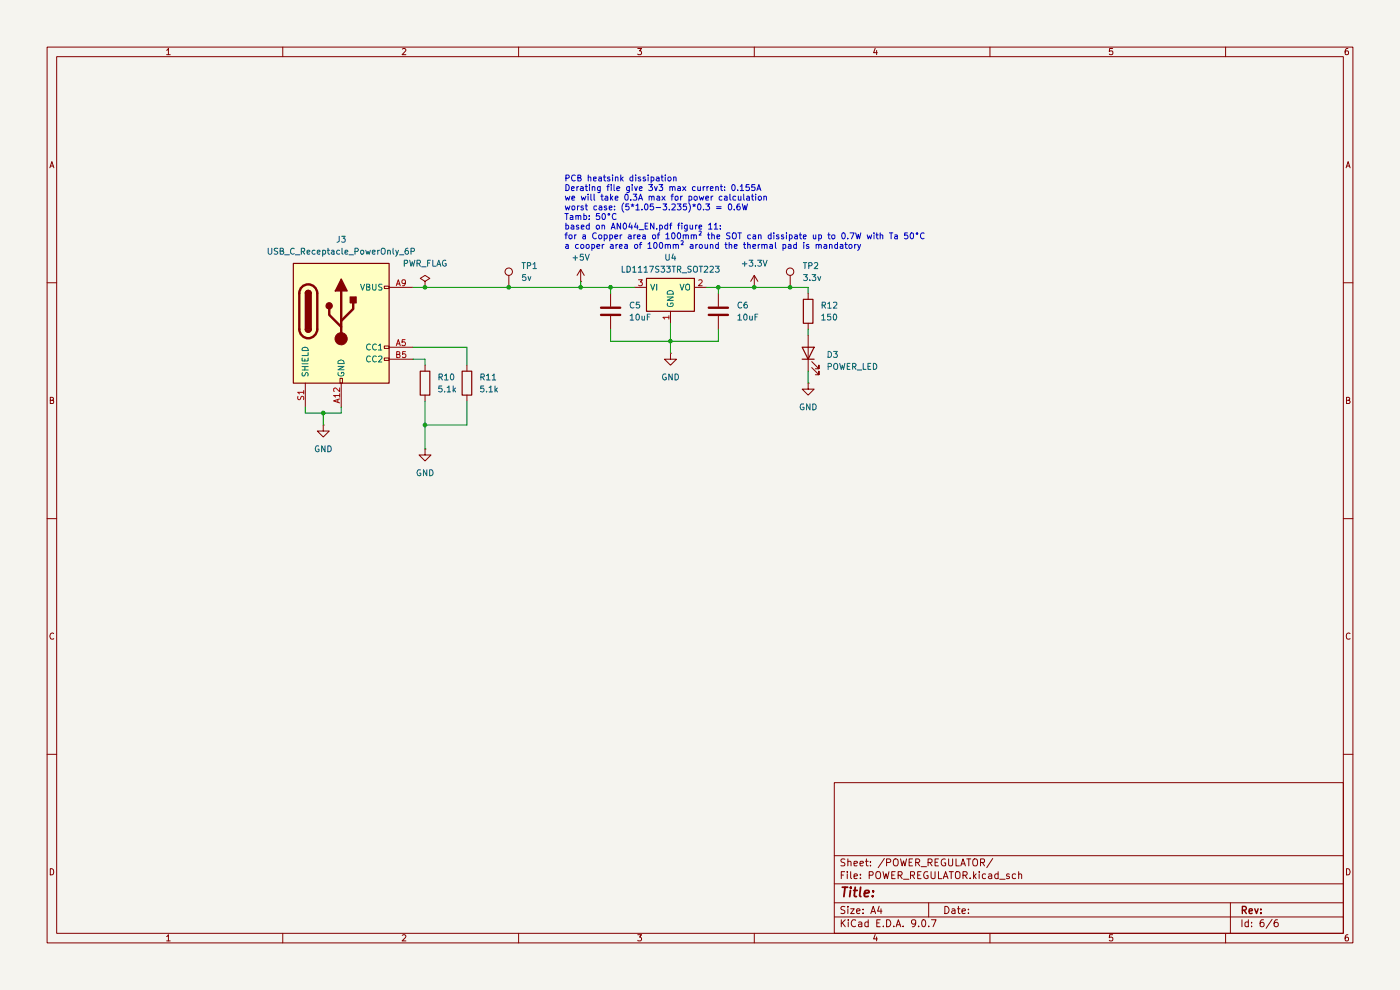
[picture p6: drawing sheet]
(kicad_sch
 (version 20250114)
 (generator "eeschema")
 (generator_version "9.0")
 (paper "A4")
 (lib_symbols
  (symbol "Connector:TestPoint"
   (pin_numbers (hide yes))
   (pin_names
    (offset 0.762) (hide yes)) (exclude_from_sim no) (in_bom yes) (on_board yes)
   (property "Reference" "TP" (at 0 6.858 0) (effects (font (size 1.27 1.27))))
   (property "Value" "TestPoint" (at 0 5.08 0) (effects (font (size 1.27 1.27))))
   (property "Footprint" "" (at 5.08 0 0) (effects (font (size 1.27 1.27)) (hide yes)))
   (property "Datasheet" "~" (at 5.08 0 0) (effects (font (size 1.27 1.27)) (hide yes)))
   (property "Description" "test point" (at 0 0 0) (effects (font (size 1.27 1.27)) (hide yes)))
   (symbol "TestPoint_0_1"
    (circle (center 0 3.302) (radius 0.762) (stroke (width 0) (type default)) (fill (type none))))
   (symbol "TestPoint_1_1"
    (pin passive line (at 0 0 90) (length 2.54) (name "1" (effects (font (size 1.27 1.27)))) (number "1" (effects (font (size 1.27 1.27))))))
   (embedded_fonts no))
  (symbol "Connector:USB_C_Receptacle_PowerOnly_6P"
   (pin_names
    (offset 1.016)) (exclude_from_sim no) (in_bom yes) (on_board yes)
   (property "Reference" "J" (at 0 16.51 0) (effects (font (size 1.27 1.27)) (justify bottom)))
   (property "Value" "USB_C_Receptacle_PowerOnly_6P" (at 0 13.97 0) (effects (font (size 1.27 1.27)) (justify bottom)))
   (property "Footprint" "" (at 3.81 2.54 0) (effects (font (size 1.27 1.27)) (hide yes)))
   (property "Datasheet" "https://www.usb.org/sites/default/files/documents/usb_type-c.zip" (at 0 0 0) (effects (font (size 1.27 1.27)) (hide yes)))
   (property "Description" "USB Power-Only 6P Type-C Receptacle connector" (at 0 0 0) (effects (font (size 1.27 1.27)) (hide yes)))
   (symbol "USB_C_Receptacle_PowerOnly_6P_0_0"
    (rectangle (start -0.254 -12.7) (end 0.254 -11.684) (stroke (width 0) (type default)) (fill (type none)))
    (rectangle (start 10.16 7.874) (end 9.144 7.366) (stroke (width 0) (type default)) (fill (type none)))
    (rectangle (start 10.16 -4.826) (end 9.144 -5.334) (stroke (width 0) (type default)) (fill (type none)))
    (rectangle (start 10.16 -7.366) (end 9.144 -7.874) (stroke (width 0) (type default)) (fill (type none))))
   (symbol "USB_C_Receptacle_PowerOnly_6P_0_1"
    (rectangle (start -10.16 12.7) (end 10.16 -12.7) (stroke (width 0.254) (type default)) (fill (type background)))
    (polyline (pts (xy -8.89 -1.27) (xy -8.89 6.35)) (stroke (width 0.508) (type default)) (fill (type none)))
    (rectangle (start -7.62 -1.27) (end -6.35 6.35) (stroke (width 0.254) (type default)) (fill (type outline)))
    (arc (start -7.62 6.35) (mid -6.985 6.9823) (end -6.35 6.35) (stroke (width 0.254) (type default)) (fill (type none)))
    (arc (start -7.62 6.35) (mid -6.985 6.9823) (end -6.35 6.35) (stroke (width 0.254) (type default)) (fill (type outline)))
    (arc (start -8.89 6.35) (mid -6.985 8.2467) (end -5.08 6.35) (stroke (width 0.508) (type default)) (fill (type none)))
    (arc (start -5.08 -1.27) (mid -6.985 -3.1667) (end -8.89 -1.27) (stroke (width 0.508) (type default)) (fill (type none)))
    (arc (start -6.35 -1.27) (mid -6.985 -1.9023) (end -7.62 -1.27) (stroke (width 0.254) (type default)) (fill (type none)))
    (arc (start -6.35 -1.27) (mid -6.985 -1.9023) (end -7.62 -1.27) (stroke (width 0.254) (type default)) (fill (type outline)))
    (polyline (pts (xy -5.08 6.35) (xy -5.08 -1.27)) (stroke (width 0.508) (type default)) (fill (type none)))
    (circle (center -2.54 3.683) (radius 0.635) (stroke (width 0.254) (type default)) (fill (type outline)))
    (polyline (pts (xy -1.27 6.858) (xy 0 9.398) (xy 1.27 6.858) (xy -1.27 6.858)) (stroke (width 0.254) (type default)) (fill (type outline)))
    (polyline (pts (xy 0 0.508) (xy 2.54 3.048) (xy 2.54 4.318)) (stroke (width 0.508) (type default)) (fill (type none)))
    (polyline (pts (xy 0 -0.762) (xy -2.54 1.778) (xy -2.54 3.048)) (stroke (width 0.508) (type default)) (fill (type none)))
    (polyline (pts (xy 0 -3.302) (xy 0 6.858)) (stroke (width 0.508) (type default)) (fill (type none)))
    (circle (center 0 -3.302) (radius 1.27) (stroke (width 0) (type default)) (fill (type outline)))
    (rectangle (start 1.905 4.318) (end 3.175 5.588) (stroke (width 0.254) (type default)) (fill (type outline))))
   (symbol "USB_C_Receptacle_PowerOnly_6P_1_1"
    (pin passive line (at -7.62 -17.78 90) (length 5.08) (name "SHIELD" (effects (font (size 1.27 1.27)))) (number "S1" (effects (font (size 1.27 1.27)))))
    (pin passive line (at 0 -17.78 90) (length 5.08) (name "GND" (effects (font (size 1.27 1.27)))) (number "A12" (effects (font (size 1.27 1.27)))))
    (pin passive line (at 0 -17.78 90) (length 5.08) (hide yes) (name "GND" (effects (font (size 1.27 1.27)))) (number "B12" (effects (font (size 1.27 1.27)))))
    (pin passive line (at 15.24 7.62 180) (length 5.08) (name "VBUS" (effects (font (size 1.27 1.27)))) (number "A9" (effects (font (size 1.27 1.27)))))
    (pin passive line (at 15.24 7.62 180) (length 5.08) (hide yes) (name "VBUS" (effects (font (size 1.27 1.27)))) (number "B9" (effects (font (size 1.27 1.27)))))
    (pin bidirectional line (at 15.24 -5.08 180) (length 5.08) (name "CC1" (effects (font (size 1.27 1.27)))) (number "A5" (effects (font (size 1.27 1.27)))))
    (pin bidirectional line (at 15.24 -7.62 180) (length 5.08) (name "CC2" (effects (font (size 1.27 1.27)))) (number "B5" (effects (font (size 1.27 1.27))))))
   (embedded_fonts no))
  (symbol "Device:C"
   (pin_numbers (hide yes))
   (pin_names
    (offset 0.254)) (exclude_from_sim no) (in_bom yes) (on_board yes)
   (property "Reference" "C" (at 0.635 2.54 0) (effects (font (size 1.27 1.27)) (justify left)))
   (property "Value" "C" (at 0.635 -2.54 0) (effects (font (size 1.27 1.27)) (justify left)))
   (property "Footprint" "" (at 0.9652 -3.81 0) (effects (font (size 1.27 1.27)) (hide yes)))
   (property "Datasheet" "~" (at 0 0 0) (effects (font (size 1.27 1.27)) (hide yes)))
   (property "Description" "Unpolarized capacitor" (at 0 0 0) (effects (font (size 1.27 1.27)) (hide yes)))
   (symbol "C_0_1"
    (polyline (pts (xy -2.032 0.762) (xy 2.032 0.762)) (stroke (width 0.508) (type default)) (fill (type none)))
    (polyline (pts (xy -2.032 -0.762) (xy 2.032 -0.762)) (stroke (width 0.508) (type default)) (fill (type none))))
   (symbol "C_1_1"
    (pin passive line (at 0 3.81 270) (length 2.794) (name "~" (effects (font (size 1.27 1.27)))) (number "1" (effects (font (size 1.27 1.27)))))
    (pin passive line (at 0 -3.81 90) (length 2.794) (name "~" (effects (font (size 1.27 1.27)))) (number "2" (effects (font (size 1.27 1.27))))))
   (embedded_fonts no))
  (symbol "Device:LED"
   (pin_numbers (hide yes))
   (pin_names
    (offset 1.016) (hide yes)) (exclude_from_sim no) (in_bom yes) (on_board yes)
   (property "Reference" "D" (at 0 2.54 0) (effects (font (size 1.27 1.27))))
   (property "Value" "LED" (at 0 -2.54 0) (effects (font (size 1.27 1.27))))
   (property "Footprint" "" (at 0 0 0) (effects (font (size 1.27 1.27)) (hide yes)))
   (property "Datasheet" "~" (at 0 0 0) (effects (font (size 1.27 1.27)) (hide yes)))
   (property "Description" "Light emitting diode" (at 0 0 0) (effects (font (size 1.27 1.27)) (hide yes)))
   (property "Sim.Pins" "1=K 2=A" (at 0 0 0) (effects (font (size 1.27 1.27)) (hide yes)))
   (symbol "LED_0_1"
    (polyline (pts (xy -3.048 -0.762) (xy -4.572 -2.286) (xy -3.81 -2.286) (xy -4.572 -2.286) (xy -4.572 -1.524)) (stroke (width 0) (type default)) (fill (type none)))
    (polyline (pts (xy -1.778 -0.762) (xy -3.302 -2.286) (xy -2.54 -2.286) (xy -3.302 -2.286) (xy -3.302 -1.524)) (stroke (width 0) (type default)) (fill (type none)))
    (polyline (pts (xy -1.27 0) (xy 1.27 0)) (stroke (width 0) (type default)) (fill (type none)))
    (polyline (pts (xy -1.27 -1.27) (xy -1.27 1.27)) (stroke (width 0.254) (type default)) (fill (type none)))
    (polyline (pts (xy 1.27 -1.27) (xy 1.27 1.27) (xy -1.27 0) (xy 1.27 -1.27)) (stroke (width 0.254) (type default)) (fill (type none))))
   (symbol "LED_1_1"
    (pin passive line (at -3.81 0 0) (length 2.54) (name "K" (effects (font (size 1.27 1.27)))) (number "1" (effects (font (size 1.27 1.27)))))
    (pin passive line (at 3.81 0 180) (length 2.54) (name "A" (effects (font (size 1.27 1.27)))) (number "2" (effects (font (size 1.27 1.27))))))
   (embedded_fonts no))
  (symbol "Device:R"
   (pin_numbers (hide yes))
   (pin_names
    (offset 0)) (exclude_from_sim no) (in_bom yes) (on_board yes)
   (property "Reference" "R" (at 2.032 0 90) (effects (font (size 1.27 1.27))))
   (property "Value" "R" (at 0 0 90) (effects (font (size 1.27 1.27))))
   (property "Footprint" "" (at -1.778 0 90) (effects (font (size 1.27 1.27)) (hide yes)))
   (property "Datasheet" "~" (at 0 0 0) (effects (font (size 1.27 1.27)) (hide yes)))
   (property "Description" "Resistor" (at 0 0 0) (effects (font (size 1.27 1.27)) (hide yes)))
   (symbol "R_0_1"
    (rectangle (start -1.016 -2.54) (end 1.016 2.54) (stroke (width 0.254) (type default)) (fill (type none))))
   (symbol "R_1_1"
    (pin passive line (at 0 3.81 270) (length 1.27) (name "~" (effects (font (size 1.27 1.27)))) (number "1" (effects (font (size 1.27 1.27)))))
    (pin passive line (at 0 -3.81 90) (length 1.27) (name "~" (effects (font (size 1.27 1.27)))) (number "2" (effects (font (size 1.27 1.27))))))
   (embedded_fonts no))
  (symbol "Regulator_Linear:LD1117S33TR_SOT223" (exclude_from_sim no) (in_bom yes) (on_board yes)
   (property "Reference" "U" (at -3.81 3.175 0) (effects (font (size 1.27 1.27))))
   (property "Value" "LD1117S33TR_SOT223" (at 0 3.175 0) (effects (font (size 1.27 1.27)) (justify left)))
   (property "Footprint" "Package_TO_SOT_SMD:SOT-223-3_TabPin2" (at 0 5.08 0) (effects (font (size 1.27 1.27)) (hide yes)))
   (property "Datasheet" "http://www.st.com/st-web-ui/static/active/en/resource/technical/document/datasheet/CD00000544.pdf" (at 2.54 -6.35 0) (effects (font (size 1.27 1.27)) (hide yes)))
   (property "Description" "800mA Fixed Low Drop Positive Voltage Regulator, Fixed Output 3.3V, SOT-223" (at 0 0 0) (effects (font (size 1.27 1.27)) (hide yes)))
   (symbol "LD1117S33TR_SOT223_0_1"
    (rectangle (start -5.08 -5.08) (end 5.08 1.905) (stroke (width 0.254) (type default)) (fill (type background))))
   (symbol "LD1117S33TR_SOT223_1_1"
    (pin power_in line (at -7.62 0 0) (length 2.54) (name "VI" (effects (font (size 1.27 1.27)))) (number "3" (effects (font (size 1.27 1.27)))))
    (pin power_in line (at 0 -7.62 90) (length 2.54) (name "GND" (effects (font (size 1.27 1.27)))) (number "1" (effects (font (size 1.27 1.27)))))
    (pin power_out line (at 7.62 0 180) (length 2.54) (name "VO" (effects (font (size 1.27 1.27)))) (number "2" (effects (font (size 1.27 1.27))))))
   (embedded_fonts no))
  (symbol "power:+3.3V"
   (power)
   (pin_numbers (hide yes))
   (pin_names
    (offset 0) (hide yes)) (exclude_from_sim no) (in_bom yes) (on_board yes)
   (property "Reference" "#PWR" (at 0 -3.81 0) (effects (font (size 1.27 1.27)) (hide yes)))
   (property "Value" "+3.3V" (at 0 3.556 0) (effects (font (size 1.27 1.27))))
   (property "Footprint" "" (at 0 0 0) (effects (font (size 1.27 1.27)) (hide yes)))
   (property "Datasheet" "" (at 0 0 0) (effects (font (size 1.27 1.27)) (hide yes)))
   (property "Description" "Power symbol creates a global label with name \"+3.3V\"" (at 0 0 0) (effects (font (size 1.27 1.27)) (hide yes)))
   (symbol "+3.3V_0_1"
    (polyline (pts (xy -0.762 1.27) (xy 0 2.54)) (stroke (width 0) (type default)) (fill (type none)))
    (polyline (pts (xy 0 2.54) (xy 0.762 1.27)) (stroke (width 0) (type default)) (fill (type none)))
    (polyline (pts (xy 0 0) (xy 0 2.54)) (stroke (width 0) (type default)) (fill (type none))))
   (symbol "+3.3V_1_1"
    (pin power_in line (at 0 0 90) (length 0) (name "~" (effects (font (size 1.27 1.27)))) (number "1" (effects (font (size 1.27 1.27))))))
   (embedded_fonts no))
  (symbol "power:+5V"
   (power)
   (pin_numbers (hide yes))
   (pin_names
    (offset 0) (hide yes)) (exclude_from_sim no) (in_bom yes) (on_board yes)
   (property "Reference" "#PWR" (at 0 -3.81 0) (effects (font (size 1.27 1.27)) (hide yes)))
   (property "Value" "+5V" (at 0 3.556 0) (effects (font (size 1.27 1.27))))
   (property "Footprint" "" (at 0 0 0) (effects (font (size 1.27 1.27)) (hide yes)))
   (property "Datasheet" "" (at 0 0 0) (effects (font (size 1.27 1.27)) (hide yes)))
   (property "Description" "Power symbol creates a global label with name \"+5V\"" (at 0 0 0) (effects (font (size 1.27 1.27)) (hide yes)))
   (symbol "+5V_0_1"
    (polyline (pts (xy -0.762 1.27) (xy 0 2.54)) (stroke (width 0) (type default)) (fill (type none)))
    (polyline (pts (xy 0 2.54) (xy 0.762 1.27)) (stroke (width 0) (type default)) (fill (type none)))
    (polyline (pts (xy 0 0) (xy 0 2.54)) (stroke (width 0) (type default)) (fill (type none))))
   (symbol "+5V_1_1"
    (pin power_in line (at 0 0 90) (length 0) (name "~" (effects (font (size 1.27 1.27)))) (number "1" (effects (font (size 1.27 1.27))))))
   (embedded_fonts no))
  (symbol "power:GND"
   (power)
   (pin_numbers (hide yes))
   (pin_names
    (offset 0) (hide yes)) (exclude_from_sim no) (in_bom yes) (on_board yes)
   (property "Reference" "#PWR" (at 0 -6.35 0) (effects (font (size 1.27 1.27)) (hide yes)))
   (property "Value" "GND" (at 0 -3.81 0) (effects (font (size 1.27 1.27))))
   (property "Footprint" "" (at 0 0 0) (effects (font (size 1.27 1.27)) (hide yes)))
   (property "Datasheet" "" (at 0 0 0) (effects (font (size 1.27 1.27)) (hide yes)))
   (property "Description" "Power symbol creates a global label with name \"GND\" , ground" (at 0 0 0) (effects (font (size 1.27 1.27)) (hide yes)))
   (symbol "GND_0_1"
    (polyline (pts (xy 0 0) (xy 0 -1.27) (xy 1.27 -1.27) (xy 0 -2.54) (xy -1.27 -1.27) (xy 0 -1.27)) (stroke (width 0) (type default)) (fill (type none))))
   (symbol "GND_1_1"
    (pin power_in line (at 0 0 270) (length 0) (name "~" (effects (font (size 1.27 1.27)))) (number "1" (effects (font (size 1.27 1.27))))))
   (embedded_fonts no))
  (symbol "power:PWR_FLAG"
   (power)
   (pin_numbers (hide yes))
   (pin_names
    (offset 0) (hide yes)) (exclude_from_sim no) (in_bom yes) (on_board yes)
   (property "Reference" "#FLG" (at 0 1.905 0) (effects (font (size 1.27 1.27)) (hide yes)))
   (property "Value" "PWR_FLAG" (at 0 3.81 0) (effects (font (size 1.27 1.27))))
   (property "Footprint" "" (at 0 0 0) (effects (font (size 1.27 1.27)) (hide yes)))
   (property "Datasheet" "~" (at 0 0 0) (effects (font (size 1.27 1.27)) (hide yes)))
   (property "Description" "Special symbol for telling ERC where power comes from" (at 0 0 0) (effects (font (size 1.27 1.27)) (hide yes)))
   (symbol "PWR_FLAG_0_0"
    (pin power_out line (at 0 0 90) (length 0) (name "~" (effects (font (size 1.27 1.27)))) (number "1" (effects (font (size 1.27 1.27))))))
   (symbol "PWR_FLAG_0_1"
    (polyline (pts (xy 0 0) (xy 0 1.27) (xy -1.016 1.905) (xy 0 2.54) (xy 1.016 1.905) (xy 0 1.27)) (stroke (width 0) (type default)) (fill (type none))))
   (embedded_fonts no)))
 (text "PCB heatsink dissipation\nDerating file give 3v3 max current: 0.155A\nwe will take 0.3A max for power calculation\nworst case: (5*1.05-3.235)*0.3 = 0.6W\nTamb: 50°C\nbased on AN044_EN.pdf figure 11:\nfor a Copper area of 100mm² the SOT can dissipate up to 0.7W with Ta 50°C\na cooper area of 100mm² around the thermal pad is mandatory\n"
  (exclude_from_sim no)
  (at 119.634 45.212 0)
  (effects (font (size 1.27 1.27)) (justify left)))
 (junction
  (at 90.17 60.96)
  (diameter 0)
  (color 0 0 0 0))
 (junction
  (at 152.4 60.96)
  (diameter 0)
  (color 0 0 0 0))
 (junction
  (at 123.19 60.96)
  (diameter 0)
  (color 0 0 0 0))
 (junction
  (at 129.54 60.96)
  (diameter 0)
  (color 0 0 0 0))
 (junction
  (at 90.17 90.17)
  (diameter 0)
  (color 0 0 0 0))
 (junction
  (at 107.95 60.96)
  (diameter 0)
  (color 0 0 0 0))
 (junction
  (at 160.02 60.96)
  (diameter 0)
  (color 0 0 0 0))
 (junction
  (at 167.64 60.96)
  (diameter 0)
  (color 0 0 0 0))
 (junction
  (at 68.58 87.63)
  (diameter 0)
  (color 0 0 0 0))
 (junction
  (at 142.24 72.39)
  (diameter 0)
  (color 0 0 0 0))
 (wire
  (pts (xy 107.95 60.96) (xy 123.19 60.96))
  (stroke (width 0) (type default)))
 (wire
  (pts (xy 64.77 86.36) (xy 64.77 87.63))
  (stroke (width 0) (type default)))
 (wire
  (pts (xy 90.17 85.09) (xy 90.17 90.17))
  (stroke (width 0) (type default)))
 (wire
  (pts (xy 167.64 60.96) (xy 171.45 60.96))
  (stroke (width 0) (type default)))
 (wire
  (pts (xy 149.86 60.96) (xy 152.4 60.96))
  (stroke (width 0) (type default)))
 (wire
  (pts (xy 87.63 73.66) (xy 99.06 73.66))
  (stroke (width 0) (type default)))
 (wire
  (pts (xy 152.4 60.96) (xy 152.4 62.23))
  (stroke (width 0) (type default)))
 (wire
  (pts (xy 160.02 60.96) (xy 167.64 60.96))
  (stroke (width 0) (type default)))
 (wire
  (pts (xy 129.54 60.96) (xy 129.54 62.23))
  (stroke (width 0) (type default)))
 (wire
  (pts (xy 129.54 69.85) (xy 129.54 72.39))
  (stroke (width 0) (type default)))
 (wire
  (pts (xy 152.4 69.85) (xy 152.4 72.39))
  (stroke (width 0) (type default)))
 (wire
  (pts (xy 87.63 76.2) (xy 90.17 76.2))
  (stroke (width 0) (type default)))
 (wire
  (pts (xy 123.19 59.69) (xy 123.19 60.96))
  (stroke (width 0) (type default)))
 (wire
  (pts (xy 152.4 60.96) (xy 160.02 60.96))
  (stroke (width 0) (type default)))
 (wire
  (pts (xy 142.24 72.39) (xy 142.24 74.93))
  (stroke (width 0) (type default)))
 (wire
  (pts (xy 99.06 73.66) (xy 99.06 77.47))
  (stroke (width 0) (type default)))
 (wire
  (pts (xy 129.54 72.39) (xy 142.24 72.39))
  (stroke (width 0) (type default)))
 (wire
  (pts (xy 90.17 60.96) (xy 107.95 60.96))
  (stroke (width 0) (type default)))
 (wire
  (pts (xy 68.58 87.63) (xy 68.58 90.17))
  (stroke (width 0) (type default)))
 (wire
  (pts (xy 129.54 60.96) (xy 134.62 60.96))
  (stroke (width 0) (type default)))
 (wire
  (pts (xy 142.24 68.58) (xy 142.24 72.39))
  (stroke (width 0) (type default)))
 (wire
  (pts (xy 171.45 69.85) (xy 171.45 71.12))
  (stroke (width 0) (type default)))
 (wire
  (pts (xy 123.19 60.96) (xy 129.54 60.96))
  (stroke (width 0) (type default)))
 (wire
  (pts (xy 64.77 87.63) (xy 68.58 87.63))
  (stroke (width 0) (type default)))
 (wire
  (pts (xy 90.17 90.17) (xy 90.17 95.25))
  (stroke (width 0) (type default)))
 (wire
  (pts (xy 171.45 60.96) (xy 171.45 62.23))
  (stroke (width 0) (type default)))
 (wire
  (pts (xy 87.63 60.96) (xy 90.17 60.96))
  (stroke (width 0) (type default)))
 (wire
  (pts (xy 72.39 86.36) (xy 72.39 87.63))
  (stroke (width 0) (type default)))
 (wire
  (pts (xy 171.45 78.74) (xy 171.45 81.28))
  (stroke (width 0) (type default)))
 (wire
  (pts (xy 90.17 76.2) (xy 90.17 77.47))
  (stroke (width 0) (type default)))
 (wire
  (pts (xy 99.06 85.09) (xy 99.06 90.17))
  (stroke (width 0) (type default)))
 (wire
  (pts (xy 142.24 72.39) (xy 152.4 72.39))
  (stroke (width 0) (type default)))
 (wire
  (pts (xy 99.06 90.17) (xy 90.17 90.17))
  (stroke (width 0) (type default)))
 (wire
  (pts (xy 72.39 87.63) (xy 68.58 87.63))
  (stroke (width 0) (type default)))
 (symbol
  (lib_id "power:GND")
  (at 171.45 81.28 0)
  (unit 1)
  (exclude_from_sim no)
  (in_bom yes)
  (on_board yes)
  (dnp no)
  (fields_autoplaced yes)
  (property "Reference" "#PWR026" (at 171.45 87.63 0) (effects (font (size 1.27 1.27)) (hide yes)))
  (property "Value" "GND" (at 171.45 86.36 0) (effects (font (size 1.27 1.27))))
  (property "Footprint" "" (at 171.45 81.28 0) (effects (font (size 1.27 1.27)) (hide yes)))
  (property "Datasheet" "" (at 171.45 81.28 0) (effects (font (size 1.27 1.27)) (hide yes)))
  (property "Description" "Power symbol creates a global label with name \"GND\" , ground" (at 171.45 81.28 0) (effects (font (size 1.27 1.27)) (hide yes)))
  (pin "1"))
 (symbol
  (lib_id "power:GND")
  (at 90.17 95.25 0)
  (unit 1)
  (exclude_from_sim no)
  (in_bom yes)
  (on_board yes)
  (dnp no)
  (fields_autoplaced yes)
  (property "Reference" "#PWR022" (at 90.17 101.6 0) (effects (font (size 1.27 1.27)) (hide yes)))
  (property "Value" "GND" (at 90.17 100.33 0) (effects (font (size 1.27 1.27))))
  (property "Footprint" "" (at 90.17 95.25 0) (effects (font (size 1.27 1.27)) (hide yes)))
  (property "Datasheet" "" (at 90.17 95.25 0) (effects (font (size 1.27 1.27)) (hide yes)))
  (property "Description" "Power symbol creates a global label with name \"GND\" , ground" (at 90.17 95.25 0) (effects (font (size 1.27 1.27)) (hide yes)))
  (pin "1"))
 (symbol
  (lib_id "power:PWR_FLAG")
  (at 90.17 60.96 0)
  (unit 1)
  (exclude_from_sim no)
  (in_bom yes)
  (on_board yes)
  (dnp no)
  (fields_autoplaced yes)
  (property "Reference" "#FLG01" (at 90.17 59.055 0) (effects (font (size 1.27 1.27)) (hide yes)))
  (property "Value" "PWR_FLAG" (at 90.17 55.88 0) (effects (font (size 1.27 1.27))))
  (property "Footprint" "" (at 90.17 60.96 0) (effects (font (size 1.27 1.27)) (hide yes)))
  (property "Datasheet" "~" (at 90.17 60.96 0) (effects (font (size 1.27 1.27)) (hide yes)))
  (property "Description" "Special symbol for telling ERC where power comes from" (at 90.17 60.96 0) (effects (font (size 1.27 1.27)) (hide yes)))
  (pin "1"))
 (symbol
  (lib_id "power:+3.3V")
  (at 160.02 60.96 0)
  (unit 1)
  (exclude_from_sim no)
  (in_bom yes)
  (on_board yes)
  (dnp no)
  (fields_autoplaced yes)
  (property "Reference" "#PWR025" (at 160.02 64.77 0) (effects (font (size 1.27 1.27)) (hide yes)))
  (property "Value" "+3.3V" (at 160.02 55.88 0) (effects (font (size 1.27 1.27))))
  (property "Footprint" "" (at 160.02 60.96 0) (effects (font (size 1.27 1.27)) (hide yes)))
  (property "Datasheet" "" (at 160.02 60.96 0) (effects (font (size 1.27 1.27)) (hide yes)))
  (property "Description" "Power symbol creates a global label with name \"+3.3V\"" (at 160.02 60.96 0) (effects (font (size 1.27 1.27)) (hide yes)))
  (pin "1"))
 (symbol
  (lib_id "Device:C")
  (at 152.4 66.04 0)
  (unit 1)
  (exclude_from_sim no)
  (in_bom yes)
  (on_board yes)
  (dnp no)
  (fields_autoplaced yes)
  (property "Reference" "C6" (at 156.21 64.7699 0) (effects (font (size 1.27 1.27)) (justify left)))
  (property "Value" "10uF" (at 156.21 67.3099 0) (effects (font (size 1.27 1.27)) (justify left)))
  (property "Footprint" "Capacitor_SMD:C_0805_2012Metric_Pad1.18x1.45mm_HandSolder" (at 153.3652 69.85 0) (effects (font (size 1.27 1.27)) (hide yes)))
  (property "Datasheet" "~" (at 152.4 66.04 0) (effects (font (size 1.27 1.27)) (hide yes)))
  (property "Description" "Unpolarized capacitor" (at 152.4 66.04 0) (effects (font (size 1.27 1.27)) (hide yes)))
  (pin "1")
  (pin "2"))
 (symbol
  (lib_id "Device:R")
  (at 171.45 66.04 180)
  (unit 1)
  (exclude_from_sim no)
  (in_bom yes)
  (on_board yes)
  (dnp no)
  (fields_autoplaced yes)
  (property "Reference" "R12" (at 173.99 64.7699 0) (effects (font (size 1.27 1.27)) (justify right)))
  (property "Value" "150" (at 173.99 67.3099 0) (effects (font (size 1.27 1.27)) (justify right)))
  (property "Footprint" "Resistor_SMD:R_0805_2012Metric_Pad1.20x1.40mm_HandSolder" (at 173.228 66.04 90) (effects (font (size 1.27 1.27)) (hide yes)))
  (property "Datasheet" "~" (at 171.45 66.04 0) (effects (font (size 1.27 1.27)) (hide yes)))
  (property "Description" "Resistor" (at 171.45 66.04 0) (effects (font (size 1.27 1.27)) (hide yes)))
  (pin "1")
  (pin "2"))
 (symbol
  (lib_id "Device:R")
  (at 90.17 81.28 0)
  (unit 1)
  (exclude_from_sim no)
  (in_bom yes)
  (on_board yes)
  (dnp no)
  (fields_autoplaced yes)
  (property "Reference" "R10" (at 92.71 80.0099 0) (effects (font (size 1.27 1.27)) (justify left)))
  (property "Value" "5.1k" (at 92.71 82.5499 0) (effects (font (size 1.27 1.27)) (justify left)))
  (property "Footprint" "Resistor_SMD:R_0805_2012Metric_Pad1.20x1.40mm_HandSolder" (at 88.392 81.28 90) (effects (font (size 1.27 1.27)) (hide yes)))
  (property "Datasheet" "~" (at 90.17 81.28 0) (effects (font (size 1.27 1.27)) (hide yes)))
  (property "Description" "Resistor" (at 90.17 81.28 0) (effects (font (size 1.27 1.27)) (hide yes)))
  (pin "1")
  (pin "2"))
 (symbol
  (lib_id "Device:R")
  (at 99.06 81.28 0)
  (unit 1)
  (exclude_from_sim no)
  (in_bom yes)
  (on_board yes)
  (dnp no)
  (fields_autoplaced yes)
  (property "Reference" "R11" (at 101.6 80.0099 0) (effects (font (size 1.27 1.27)) (justify left)))
  (property "Value" "5.1k" (at 101.6 82.5499 0) (effects (font (size 1.27 1.27)) (justify left)))
  (property "Footprint" "Resistor_SMD:R_0805_2012Metric_Pad1.20x1.40mm_HandSolder" (at 97.282 81.28 90) (effects (font (size 1.27 1.27)) (hide yes)))
  (property "Datasheet" "~" (at 99.06 81.28 0) (effects (font (size 1.27 1.27)) (hide yes)))
  (property "Description" "Resistor" (at 99.06 81.28 0) (effects (font (size 1.27 1.27)) (hide yes)))
  (pin "1")
  (pin "2"))
 (symbol
  (lib_id "Connector:USB_C_Receptacle_PowerOnly_6P")
  (at 72.39 68.58 0)
  (unit 1)
  (exclude_from_sim no)
  (in_bom yes)
  (on_board yes)
  (dnp no)
  (fields_autoplaced yes)
  (property "Reference" "J3" (at 72.39 50.8 0) (effects (font (size 1.27 1.27))))
  (property "Value" "USB_C_Receptacle_PowerOnly_6P" (at 72.39 53.34 0) (effects (font (size 1.27 1.27))))
  (property "Footprint" "Connector_USB:USB_C_Receptacle_GCT_USB4125-xx-x-0190_6P_TopMnt_Horizontal" (at 76.2 66.04 0) (effects (font (size 1.27 1.27)) (hide yes)))
  (property "Datasheet" "https://www.usb.org/sites/default/files/documents/usb_type-c.zip" (at 72.39 68.58 0) (effects (font (size 1.27 1.27)) (hide yes)))
  (property "Description" "USB Power-Only 6P Type-C Receptacle connector" (at 72.39 68.58 0) (effects (font (size 1.27 1.27)) (hide yes)))
  (pin "S1")
  (pin "A12")
  (pin "B12")
  (pin "A9")
  (pin "B9")
  (pin "B5")
  (pin "A5"))
 (symbol
  (lib_id "Regulator_Linear:LD1117S33TR_SOT223")
  (at 142.24 60.96 0)
  (unit 1)
  (exclude_from_sim no)
  (in_bom yes)
  (on_board yes)
  (dnp no)
  (fields_autoplaced yes)
  (property "Reference" "U4" (at 142.24 54.61 0) (effects (font (size 1.27 1.27))))
  (property "Value" "LD1117S33TR_SOT223" (at 142.24 57.15 0) (effects (font (size 1.27 1.27))))
  (property "Footprint" "Package_TO_SOT_SMD:SOT-223-3_TabPin2" (at 142.24 55.88 0) (effects (font (size 1.27 1.27)) (hide yes)))
  (property "Datasheet" "http://www.st.com/st-web-ui/static/active/en/resource/technical/document/datasheet/CD00000544.pdf" (at 144.78 67.31 0) (effects (font (size 1.27 1.27)) (hide yes)))
  (property "Description" "800mA Fixed Low Drop Positive Voltage Regulator, Fixed Output 3.3V, SOT-223" (at 142.24 60.96 0) (effects (font (size 1.27 1.27)) (hide yes)))
  (pin "1")
  (pin "3")
  (pin "2"))
 (symbol
  (lib_id "Device:LED")
  (at 171.45 74.93 90)
  (unit 1)
  (exclude_from_sim no)
  (in_bom yes)
  (on_board yes)
  (dnp no)
  (fields_autoplaced yes)
  (property "Reference" "D3" (at 175.26 75.2474 90) (effects (font (size 1.27 1.27)) (justify right)))
  (property "Value" "POWER_LED" (at 175.26 77.7874 90) (effects (font (size 1.27 1.27)) (justify right)))
  (property "Footprint" "LED_SMD:LED_1206_3216Metric_Pad1.42x1.75mm_HandSolder" (at 171.45 74.93 0) (effects (font (size 1.27 1.27)) (hide yes)))
  (property "Datasheet" "~" (at 171.45 74.93 0) (effects (font (size 1.27 1.27)) (hide yes)))
  (property "Description" "Light emitting diode" (at 171.45 74.93 0) (effects (font (size 1.27 1.27)) (hide yes)))
  (property "Sim.Pins" "1=K 2=A" (at 171.45 74.93 0) (effects (font (size 1.27 1.27)) (hide yes)))
  (pin "1")
  (pin "2"))
 (symbol
  (lib_id "Connector:TestPoint")
  (at 107.95 60.96 0)
  (unit 1)
  (exclude_from_sim no)
  (in_bom yes)
  (on_board yes)
  (dnp no)
  (fields_autoplaced yes)
  (property "Reference" "TP1" (at 110.49 56.3879 0) (effects (font (size 1.27 1.27)) (justify left)))
  (property "Value" "5v" (at 110.49 58.9279 0) (effects (font (size 1.27 1.27)) (justify left)))
  (property "Footprint" "TestPoint:TestPoint_Loop_D2.54mm_Drill1.5mm_Beaded" (at 113.03 60.96 0) (effects (font (size 1.27 1.27)) (hide yes)))
  (property "Datasheet" "~" (at 113.03 60.96 0) (effects (font (size 1.27 1.27)) (hide yes)))
  (property "Description" "test point" (at 107.95 60.96 0) (effects (font (size 1.27 1.27)) (hide yes)))
  (pin "1"))
 (symbol
  (lib_id "power:GND")
  (at 68.58 90.17 0)
  (unit 1)
  (exclude_from_sim no)
  (in_bom yes)
  (on_board yes)
  (dnp no)
  (fields_autoplaced yes)
  (property "Reference" "#PWR021" (at 68.58 96.52 0) (effects (font (size 1.27 1.27)) (hide yes)))
  (property "Value" "GND" (at 68.58 95.25 0) (effects (font (size 1.27 1.27))))
  (property "Footprint" "" (at 68.58 90.17 0) (effects (font (size 1.27 1.27)) (hide yes)))
  (property "Datasheet" "" (at 68.58 90.17 0) (effects (font (size 1.27 1.27)) (hide yes)))
  (property "Description" "Power symbol creates a global label with name \"GND\" , ground" (at 68.58 90.17 0) (effects (font (size 1.27 1.27)) (hide yes)))
  (pin "1"))
 (symbol
  (lib_id "power:GND")
  (at 142.24 74.93 0)
  (unit 1)
  (exclude_from_sim no)
  (in_bom yes)
  (on_board yes)
  (dnp no)
  (fields_autoplaced yes)
  (property "Reference" "#PWR024" (at 142.24 81.28 0) (effects (font (size 1.27 1.27)) (hide yes)))
  (property "Value" "GND" (at 142.24 80.01 0) (effects (font (size 1.27 1.27))))
  (property "Footprint" "" (at 142.24 74.93 0) (effects (font (size 1.27 1.27)) (hide yes)))
  (property "Datasheet" "" (at 142.24 74.93 0) (effects (font (size 1.27 1.27)) (hide yes)))
  (property "Description" "Power symbol creates a global label with name \"GND\" , ground" (at 142.24 74.93 0) (effects (font (size 1.27 1.27)) (hide yes)))
  (pin "1"))
 (symbol
  (lib_id "Connector:TestPoint")
  (at 167.64 60.96 0)
  (unit 1)
  (exclude_from_sim no)
  (in_bom yes)
  (on_board yes)
  (dnp no)
  (fields_autoplaced yes)
  (property "Reference" "TP2" (at 170.18 56.3879 0) (effects (font (size 1.27 1.27)) (justify left)))
  (property "Value" "3.3v" (at 170.18 58.9279 0) (effects (font (size 1.27 1.27)) (justify left)))
  (property "Footprint" "TestPoint:TestPoint_Loop_D2.54mm_Drill1.5mm_Beaded" (at 172.72 60.96 0) (effects (font (size 1.27 1.27)) (hide yes)))
  (property "Datasheet" "~" (at 172.72 60.96 0) (effects (font (size 1.27 1.27)) (hide yes)))
  (property "Description" "test point" (at 167.64 60.96 0) (effects (font (size 1.27 1.27)) (hide yes)))
  (pin "1"))
 (symbol
  (lib_id "power:+5V")
  (at 123.19 59.69 0)
  (unit 1)
  (exclude_from_sim no)
  (in_bom yes)
  (on_board yes)
  (dnp no)
  (fields_autoplaced yes)
  (property "Reference" "#PWR023" (at 123.19 63.5 0) (effects (font (size 1.27 1.27)) (hide yes)))
  (property "Value" "+5V" (at 123.19 54.61 0) (effects (font (size 1.27 1.27))))
  (property "Footprint" "" (at 123.19 59.69 0) (effects (font (size 1.27 1.27)) (hide yes)))
  (property "Datasheet" "" (at 123.19 59.69 0) (effects (font (size 1.27 1.27)) (hide yes)))
  (property "Description" "Power symbol creates a global label with name \"+5V\"" (at 123.19 59.69 0) (effects (font (size 1.27 1.27)) (hide yes)))
  (pin "1"))
 (symbol
  (lib_id "Device:C")
  (at 129.54 66.04 0)
  (unit 1)
  (exclude_from_sim no)
  (in_bom yes)
  (on_board yes)
  (dnp no)
  (fields_autoplaced yes)
  (property "Reference" "C5" (at 133.35 64.7699 0) (effects (font (size 1.27 1.27)) (justify left)))
  (property "Value" "10uF" (at 133.35 67.3099 0) (effects (font (size 1.27 1.27)) (justify left)))
  (property "Footprint" "Capacitor_SMD:C_0805_2012Metric_Pad1.18x1.45mm_HandSolder" (at 130.5052 69.85 0) (effects (font (size 1.27 1.27)) (hide yes)))
  (property "Datasheet" "~" (at 129.54 66.04 0) (effects (font (size 1.27 1.27)) (hide yes)))
  (property "Description" "Unpolarized capacitor" (at 129.54 66.04 0) (effects (font (size 1.27 1.27)) (hide yes)))
  (pin "1")
  (pin "2")))
